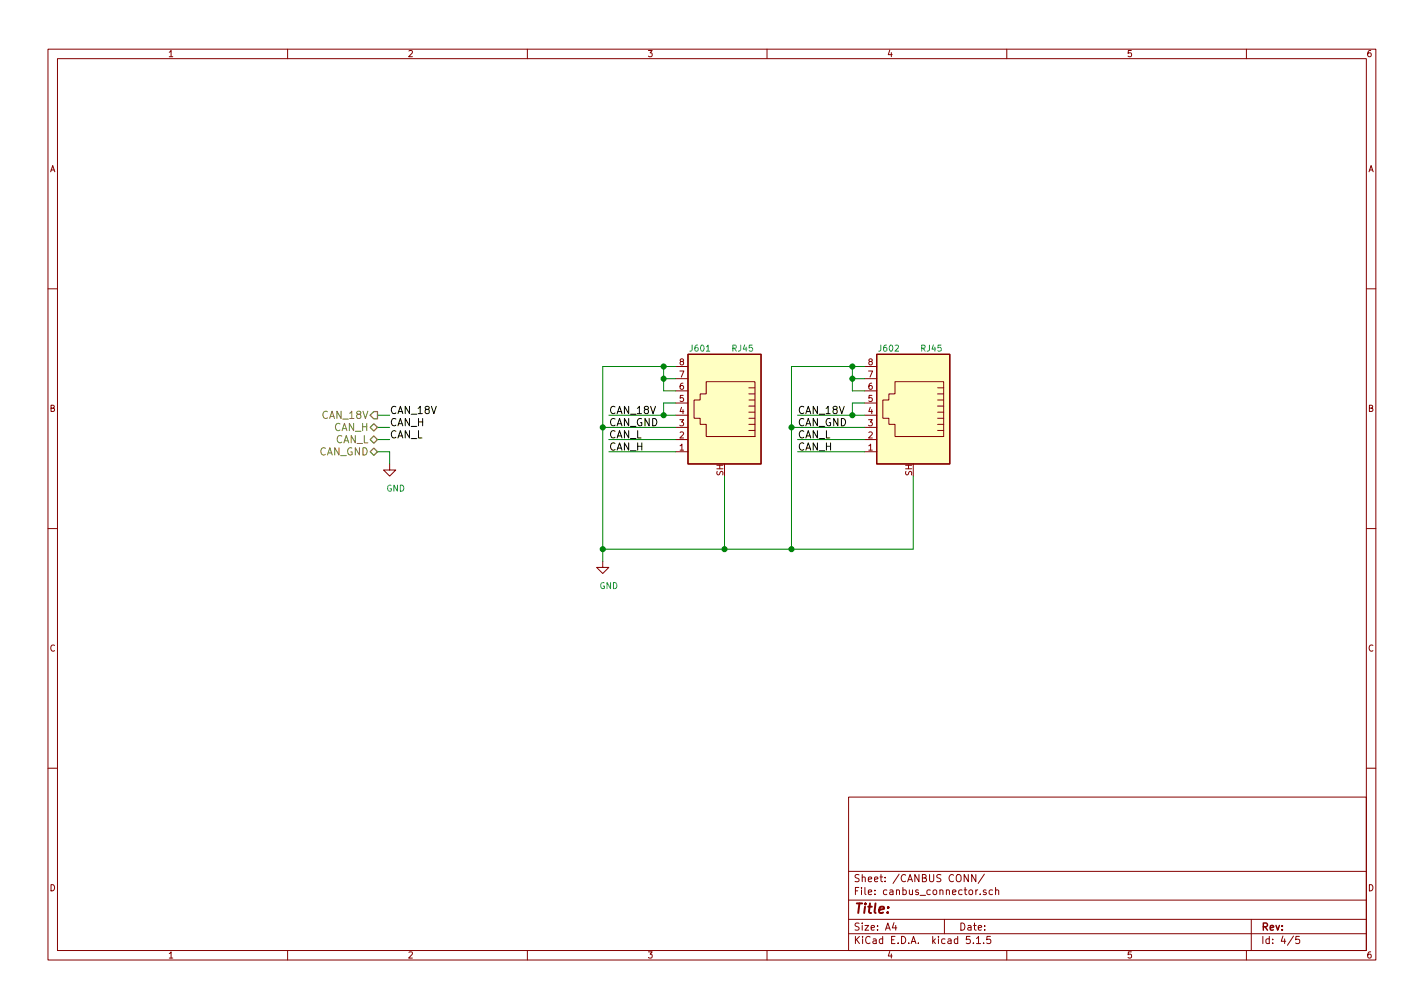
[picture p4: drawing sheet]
EESchema Schematic File Version 4
LIBS:basicsensormodule-cache
EELAYER 29 0
EELAYER END
$Descr A4 11693 8268
encoding utf-8
Sheet 4 5
Title ""
Date ""
Rev ""
Comp ""
Comment1 ""
Comment2 ""
Comment3 ""
Comment4 ""
$EndDescr
Wire Wire Line
	7500 4500 7500 3900
Wire Wire Line
	6550 3600 7100 3600
Wire Wire Line
	7100 3700 6550 3700
Wire Wire Line
	6550 3400 7000 3400
Text Label 6550 3400 0    60   ~ 0
CAN_18V
Text Label 6550 3500 0    60   ~ 0
CAN_GND
Text Label 6550 3600 0    60   ~ 0
CAN_L
Text Label 6550 3700 0    60   ~ 0
CAN_H
$Comp
L Connector:RJ45_Shielded J602
U 1 1
P 7500 3400
F 0 "J602" H 7700 3950 50  0000 C CNN
F 1 "RJ45" H 7350 3950 50  0000 C CNN
F 2 "KicadZeniteSolarLibrary18:RJ45_YH59_01" H 7500 3400 50  0001 C CNN
F 3 "" H 7500 3400 50  0001 C CNN
	1    7500 3400
	-1   0    0    -1  
$EndComp
Text HLabel 3100 3500 0    60   BiDi ~ 0
CAN_H
Text HLabel 3100 3600 0    60   BiDi ~ 0
CAN_L
Text HLabel 3100 3400 0    60   Output ~ 0
CAN_18V
Text HLabel 3100 3700 0    60   BiDi ~ 0
CAN_GND
Wire Wire Line
	7100 3000 7000 3000
Wire Wire Line
	6500 3000 6500 3500
Wire Wire Line
	6500 4500 7500 4500
Wire Wire Line
	7100 3100 7000 3100
Wire Wire Line
	7000 3100 7000 3000
Connection ~ 7000 3000
Wire Wire Line
	7000 3000 6500 3000
Wire Wire Line
	7100 3200 7000 3200
Wire Wire Line
	7100 3300 7000 3300
Wire Wire Line
	7000 3300 7000 3400
Connection ~ 7000 3400
Wire Wire Line
	7000 3400 7100 3400
Wire Wire Line
	6500 3500 7100 3500
Connection ~ 6500 3500
Wire Wire Line
	6500 3500 6500 4500
Wire Wire Line
	5950 4500 5950 3900
Wire Wire Line
	5000 3600 5550 3600
Wire Wire Line
	5550 3700 5000 3700
Wire Wire Line
	5000 3400 5450 3400
Text Label 5000 3400 0    60   ~ 0
CAN_18V
Text Label 5000 3500 0    60   ~ 0
CAN_GND
Text Label 5000 3600 0    60   ~ 0
CAN_L
Text Label 5000 3700 0    60   ~ 0
CAN_H
$Comp
L Connector:RJ45_Shielded J601
U 1 1
P 5950 3400
F 0 "J601" H 6150 3950 50  0000 C CNN
F 1 "RJ45" H 5800 3950 50  0000 C CNN
F 2 "KicadZeniteSolarLibrary18:RJ45_YH59_01" H 5950 3400 50  0001 C CNN
F 3 "" H 5950 3400 50  0001 C CNN
	1    5950 3400
	-1   0    0    -1  
$EndComp
Wire Wire Line
	5550 3000 5450 3000
Wire Wire Line
	4950 3000 4950 3500
Wire Wire Line
	4950 4500 5950 4500
Wire Wire Line
	5550 3100 5450 3100
Wire Wire Line
	5450 3100 5450 3000
Connection ~ 5450 3000
Wire Wire Line
	5450 3000 4950 3000
Wire Wire Line
	5550 3200 5450 3200
Wire Wire Line
	5550 3300 5450 3300
Wire Wire Line
	5450 3300 5450 3400
Connection ~ 5450 3400
Wire Wire Line
	5450 3400 5550 3400
Wire Wire Line
	4950 3500 5550 3500
Connection ~ 4950 3500
Wire Wire Line
	4950 3500 4950 4500
Wire Wire Line
	5950 4500 6500 4500
Connection ~ 5950 4500
Connection ~ 6500 4500
$Comp
L power:GND #PWR0602
U 1 1
P 4950 4600
F 0 "#PWR0602" H 4950 4350 50  0001 C CNN
F 1 "GND" H 5000 4400 50  0000 C CNN
F 2 "" H 4950 4600 50  0001 C CNN
F 3 "" H 4950 4600 50  0001 C CNN
	1    4950 4600
	1    0    0    -1  
$EndComp
Wire Wire Line
	4950 4500 4950 4600
Connection ~ 4950 4500
Text Label 3200 3400 0    60   ~ 0
CAN_18V
Wire Wire Line
	3100 3400 3200 3400
Text Label 3200 3600 0    60   ~ 0
CAN_L
Text Label 3200 3500 0    60   ~ 0
CAN_H
Wire Wire Line
	3100 3500 3200 3500
Wire Wire Line
	3200 3600 3100 3600
$Comp
L power:GND #PWR0601
U 1 1
P 3200 3800
F 0 "#PWR0601" H 3200 3550 50  0001 C CNN
F 1 "GND" H 3250 3600 50  0000 C CNN
F 2 "" H 3200 3800 50  0001 C CNN
F 3 "" H 3200 3800 50  0001 C CNN
	1    3200 3800
	1    0    0    -1  
$EndComp
Wire Wire Line
	3100 3700 3200 3700
Wire Wire Line
	3200 3700 3200 3800
Wire Wire Line
	5450 3200 5450 3100
Connection ~ 5450 3100
Wire Wire Line
	7000 3200 7000 3100
Connection ~ 7000 3100
$EndSCHEMATC
